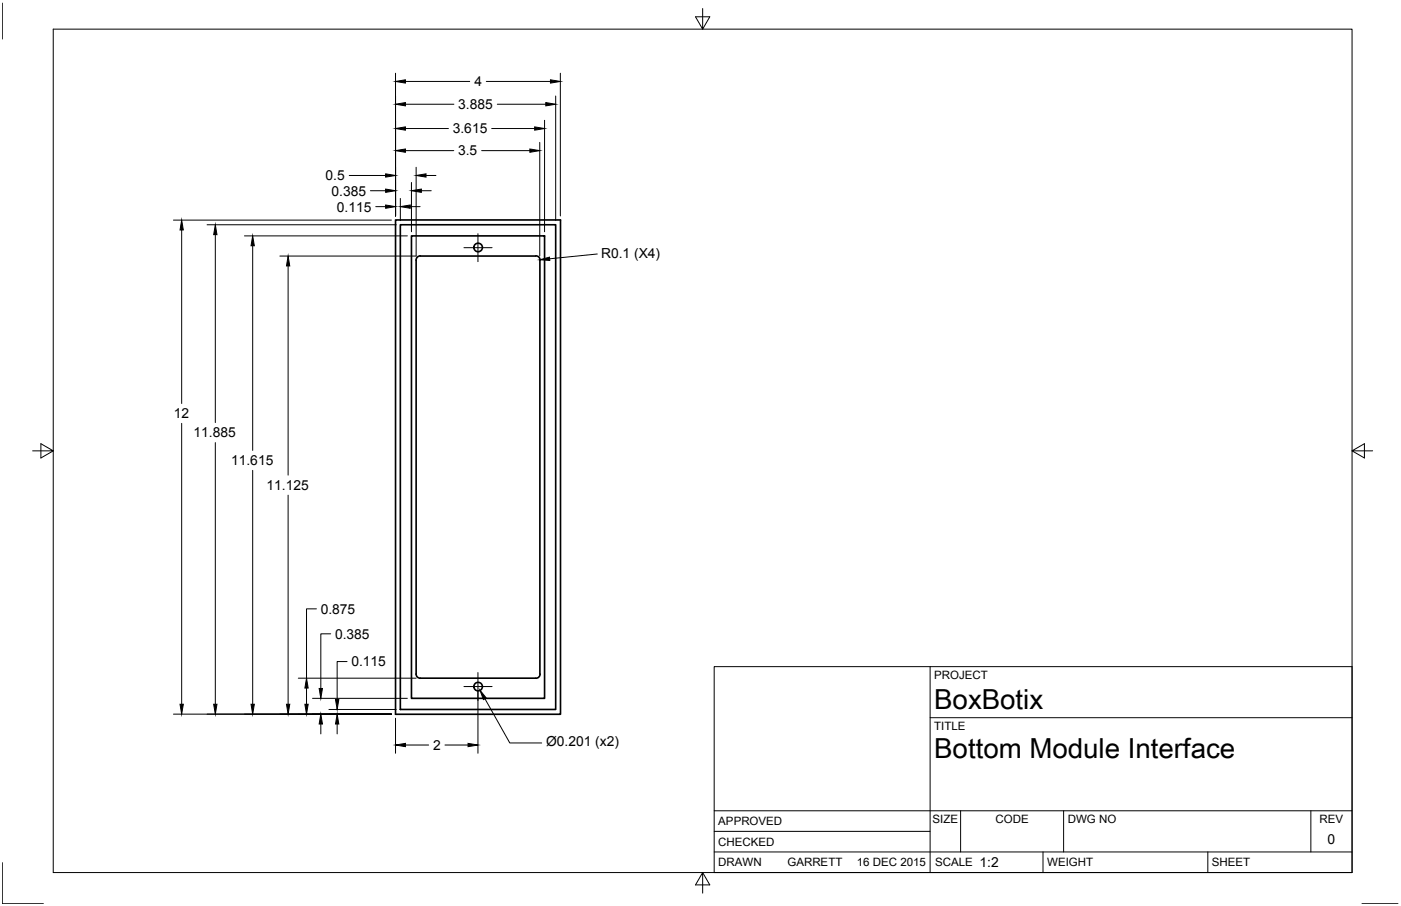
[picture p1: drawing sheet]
<svg xmlns="http://www.w3.org/2000/svg" width="432mm" height="279mm" viewBox="0 0 432 279" stroke-linecap="round" stroke-linejoin="round" font-family="sans-serif">
<!-- layer: MD_Visible -->
<g fill="none" stroke="#000" stroke-width=".51">
<path d="M121.9 67.8h50.8v152.5h-50.8zM123.4 69.3h47.9v149.5h-47.9zM126.8 72.7h41v142.7h-41zM129.5 79h35.6M129.5 78.9a1.32 1.32 0 0 0-1.3 1.3M165.1 78.9a1.29 1.29 0 0 1 1.4 1.3l-.1 127.7a1.16 1.16 0 0 1-1.3 1.3M128.3 80.2v127.7M128.2 207.8a1.29 1.29 0 0 0 1.3 1.4M129.5 209.1h35.6"/>
<circle cx="147.4" cy="76.3" r="1.31"/>
<circle cx="147.4" cy="211.7" r="1.31"/>
</g>
<!-- layer: Border -->
<g fill="none" stroke="#000" stroke-width=".31">
<path d="M.7 .9v11.1M16.4 9h400.3v260.1h-400.3zM216.6 2.6v6.4l-2.2-3.8h4.4l-2.2 3.8M10.1 139h6.3l-3.8-2.2v4.4l3.8-2.2M416.7 139l3.8 2.2v-4.4l-3.8 2.2h6.4M220.1 205.6h196.6v63.5h-196.6zM286.7 205.6v63.5M286.7 221.3h130M220.1 256.4h66.6M220.1 250h196.6M296.1 250v12.7M327.8 250v12.7"/>
<path d="M404 250v12.7M.7 266v12.7h12.7M216.6 269.1l2.2 3.8h-4.4l2.2-3.8v6.3M220.1 262.7h196.6M321.5 262.7v6.4M372.3 262.7v6.4M419.8 278.7h11.1"/>
</g>
<!-- layer: 0 -->
<g fill="none" stroke="#000" stroke-width=".31">
<path d="M121.9 22.6v44M125 39.6h13.2M125 32.1h14.9M125 25.1h19.8M149.9 25.1h19.8M151.5 39.6h13.3M153.3 32.1h14.9M167.8 37.1v34.4M171.3 29.6v38.4M172.7 22.6v44M107.6 54.1h11.3M114.2 58.8h4.7"/>
<path d="M125 46.5h14.9M126.8 56.3v15.2M128.3 51.6v27.4h-42M129.9 58.8h3M131.3 54.1h3.1M148.4 46.5h14.9M166.4 43.9v35.1M53.5 67.9h67.1M56 70.9v53.5M63.8 69.3h58.3M66.4 72.4v57.9M75.3 72.7h50.2"/>
<path d="M77.9 75.8v63.1M115.8 63.7h3.1M123.4 61.2v6.8M126.4 63.7h3.1M184.1 78.3l-14.7 1.5M88.8 82v64.5M56 130.6v86.6M66.4 136.5v80.7M77.9 145v72.2M88.8 152.7v64.5M97.5 187.8h-3v21.3M101.9 195.5h-3v16.8"/>
<path d="M91.9 209.1h36.4M94.5 212.2v5M96.3 215.4h29.2M101.4 218.8h20.7M107 204h-3.1v11.7M147.3 213v19.3M149.5 215.5l7.6 13.6h9.8M53.5 220.2h67.1M98.9 223.3v3M103.9 223.3v3M121.9 221.5v10.8M125 229.8h7.1"/>
<path d="M137.1 229.8h7.2"/>
</g>
<g fill="#000" stroke="#000" stroke-width=".31">
<path d="M121.9 39.6l3.1-.5v1zM121.9 32.1l3.1-.5v1.1zM121.9 25.1l3.1-.5v1zM164.8 39.1l3 .5-3 .5zM168.2 31.6l3.1 .5-3.1 .6zM169.7 24.6l3 .5-3 .5zM118.9 58.3l3 .5-3 .5zM118.9 53.6l3 .5-3 .5zM121.9 46.5l3.1-.6v1.1zM126.8 58.8l3.1-.5v1zM128.3 54.1l3-.5v1zM163.3 45.9l3.1 .6-3.1 .5z"/>
<path d="M56 67.9l.5 3h-1zM66.4 69.3l.5 3.1h-1zM77.9 72.7l.5 3.1h-1zM118.9 63.2l3 .5-3 .5zM123.4 63.7l3-.5v1zM166.4 80.1l3-.8v1zM88.8 79l.5 3h-1zM55.5 217.2h1l-.5 3zM65.9 217.2h1l-.5 3zM77.4 217.2h1l-.5 3zM88.3 217.2h1l-.5 3zM94 217.2h1l-.5 3z"/>
<path d="M94.5 209.1l.5 3.1h-1zM98.4 212.3h1l-.5 3.1zM103.4 215.7h1l-.5 3.1zM147.9 212.9l2 2.4-.9 .4zM98.9 220.2l.5 3.1h-1zM103.9 220.2l.5 3.1h-1zM121.9 229.8l3.1-.6v1.1zM144.3 229.2l3 .6-3 .5z"/>
</g>
<!-- layer: Center Lines -->
<path d="M143 76.4h4.1M147.2 76.4h.2M147.3 72.1v4M147.3 76.3v.2M147.3 76.6v4.1M147.6 76.4h4.1M143 211.7h4.1M147.2 211.7h.2M147.3 207.4v4.1M147.3 211.6v.3M147.3 212v4.1M147.6 211.7h4.1" fill="none" stroke="#000" stroke-width=".31"/>
<g font-size="8.5">
<text x="287.9" y="218.8">BoxBotix</text>
<text x="287.9" y="233.8">Bottom Module Interface</text>
</g>
<g font-size="4.3">
<text x="146.2" y="26.6">4</text>
<text x="141.3" y="33.6">3.885</text>
<text x="139.6" y="41.1">3.615</text>
<text x="141.2" y="47.9">3.5</text>
<text x="100.4" y="55.6">0.5</text>
<text x="102.2" y="60.3">0.385</text>
<text x="103.8" y="65.2">0.115</text>
<text x="185.3" y="79.4">R0.1 (X4)</text>
<text x="53.5" y="129">12</text>
<text x="59.7" y="134.9">11.885</text>
<text x="71.2" y="143.5">11.615</text>
<text x="82.2" y="151.1">11.125</text>
<text x="98.8" y="189.2">0.875</text>
<text x="103.3" y="196.9">0.385</text>
<text x="108.3" y="205.5">0.115</text>
<text x="133.5" y="231.3">2</text>
<text x="168.3" y="230.2">Ø0.201 (x2)</text>
<text x="409.2" y="260.3">0</text>
<text x="301.9" y="267.4">1:2</text>
</g>
<g font-size="3.5">
<text x="287.9" y="209.4">PROJECT</text>
<text x="287.9" y="225.1">TITLE</text>
<text x="221.4" y="254.5">APPROVED</text>
<text x="287.4" y="253.8">SIZE</text>
<text x="306.8" y="253.8">CODE</text>
<text x="329.1" y="253.8">DWG NO</text>
<text x="406.7" y="253.8">REV</text>
<text x="221.4" y="260.8">CHECKED</text>
<text x="221.4" y="267.2">DRAWN</text>
<text x="242.7" y="267.2">GARRETT</text>
<text x="264.1" y="267.2">16 DEC 2015</text>
<text x="288.2" y="267.2">SCALE</text>
<text x="322.7" y="267.2">WEIGHT</text>
<text x="373.5" y="267.2">SHEET</text>
</g>
</svg>
